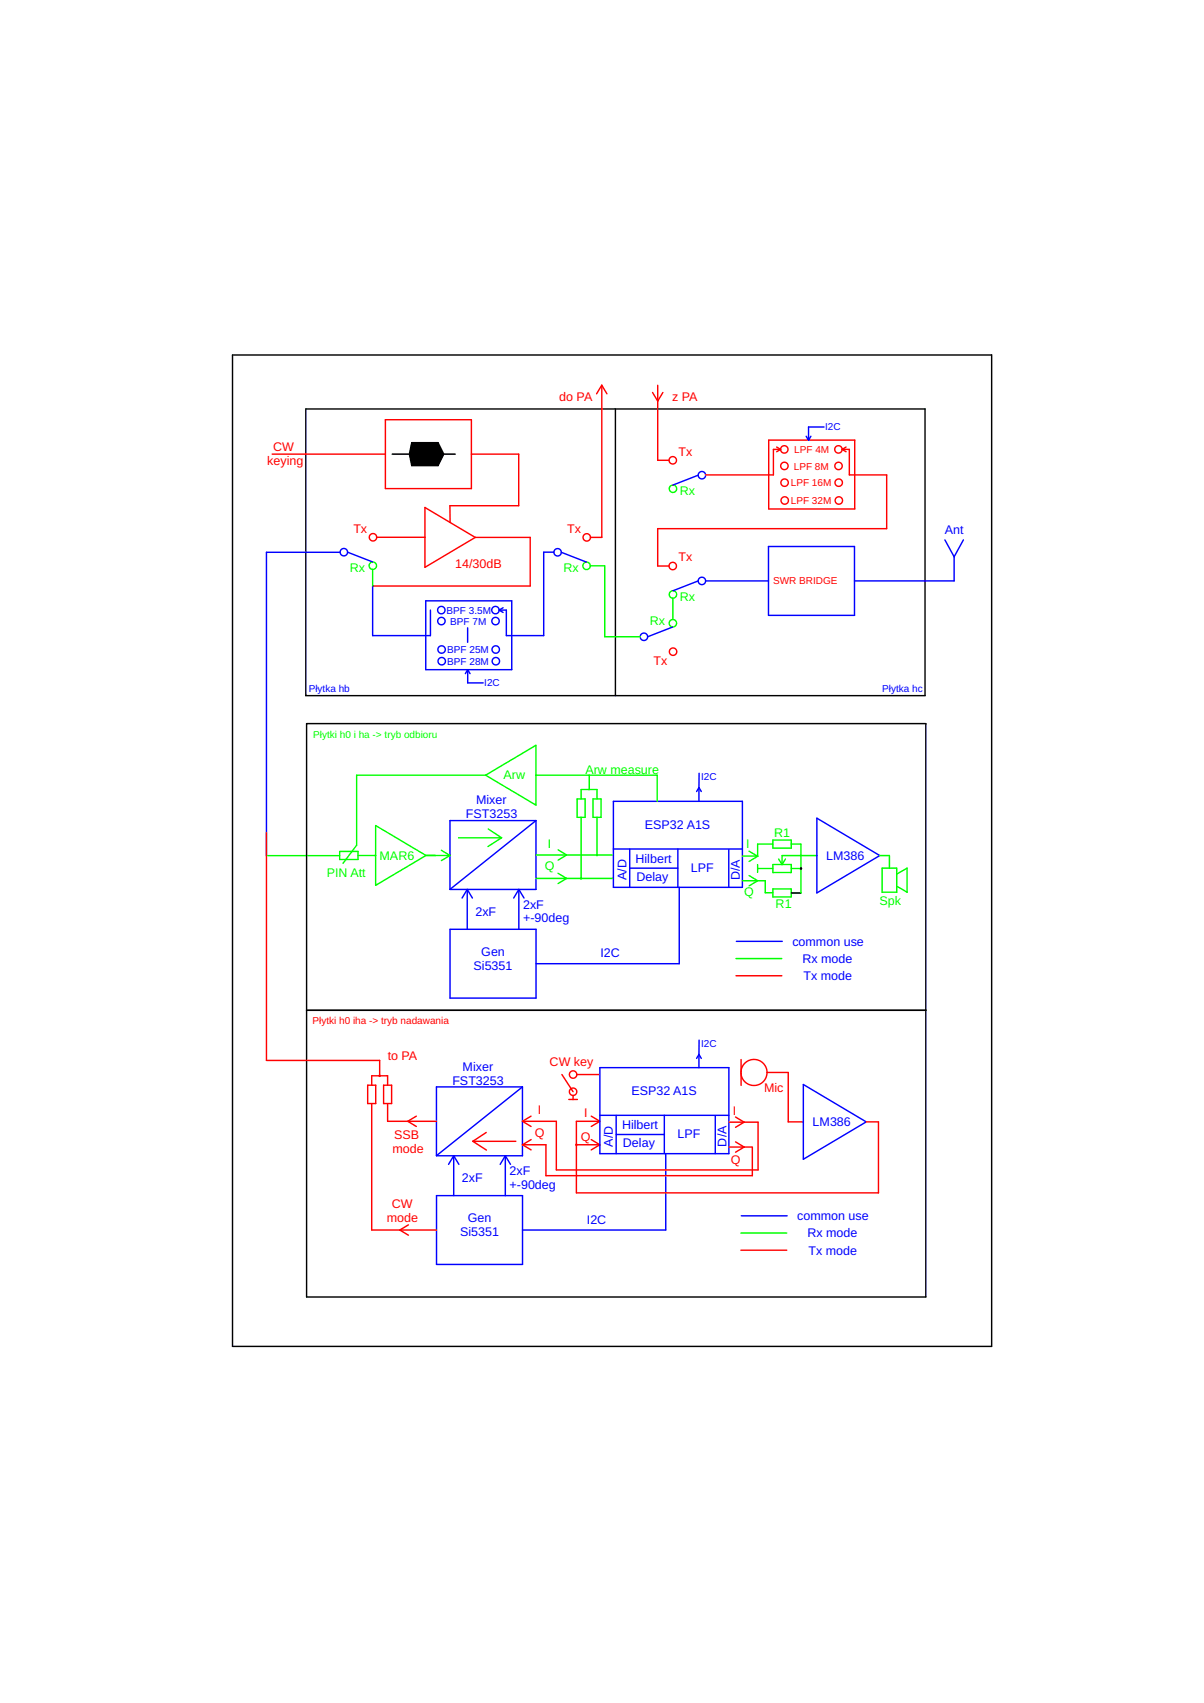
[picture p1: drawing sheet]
<svg xmlns="http://www.w3.org/2000/svg" width="210mm" height="297mm" viewBox="0 0 210 297" stroke-linecap="round" stroke-linejoin="round" font-family="sans-serif">
<g fill="none" stroke="#00f" stroke-width=".25">
<path d="M140.5 76.1l.5 .7M141.4 76.1l-.4 .7M143.7 74.5h-2.7v2.3M59.3 96.3h-12.8v52.9M60.6 96.3l4.4 1.7M96.6 96.3h-1.8v14.6h-6.5v-4.5h-1.3M97.9 96.3l4.4 1.7M121.7 82.9l-4.4 1.7M164.7 94.2l1.6 2.9M166.3 97.1v4.2h-17.3M168 94.2l-1.7 2.9M65 102.2v8.7h10v-4.5"/>
<path d="M74.2 104.8h15v12h-15zM81.5 109.5v2.5M81.5 116.8l-.4 .7M81.5 116.8l.4 .7M81.5 116.8v2.3h2.7M87 106.4l.7 .4M87.7 106l-.7 .4M117.3 109.4l-4.4 1.7M121.7 101.3l-4.4 1.7M123 101.3h11M134 107.3v-12h15v12M134 107.3h15"/>
<path d="M106.9 139.8h22.5v15h-22.5zM121.9 137.4l-.5 .7M121.9 137.4l.4 .7M121.9 137.4v2.3M121.9 134.9v2.5M81.5 155.1v7M81.5 155.1l-.9 1.5M81.5 155.1l.9 1.5M90.5 155.1v7M90.5 155.1l-.9 1.5M90.5 155.1l.9 1.5M93.4 143.1h-15v12"/>
<path d="M93.4 143.1v12h-14.9M93.4 143.1l-15 12M106.9 148.1h22.5M109.8 148.1v6.7M109.8 151.4h8.4M118.2 148.1v6.7M118.4 154.8v13.3h-24.9M127.1 148.2v6.6M142.4 142.7l11 6.5-11 6.5zM78.5 162.1h15v12h-15zM128.4 164.2h8M91.1 189.6h-15v12"/>
<path d="M91.1 189.6v12h-15M91.1 189.6l-15 12M104.6 194.5h22.5M104.6 186.2h22.5v15h-22.5zM107.4 194.5v6.7M107.4 197.9h8.4M115.8 194.5v6.7M121.9 183.9l-.5 .7M121.9 183.9l.4 .7M121.9 183.9v2.3M121.9 181.4v2.5M124.7 194.6v6.6"/>
<path d="M140.1 189.2l10.9 6.5-10.9 6.5zM76.1 208.5h15v12h-15zM79.1 201.6v6.9M79.1 201.6l-.9 1.5M79.1 201.6l.9 1.5M88.1 201.6v6.9M88.1 201.6l-.9 1.5M88.1 201.6l.9 1.5M116.1 201.2v13.3h-25M129.2 212.1h8"/>
<circle cx="59.9" cy="96.3" r=".65"/>
<circle cx="97.2" cy="96.3" r=".65"/>
<circle cx="122.4" cy="82.9" r=".65"/>
<circle cx="76.9" cy="106.4" r=".65"/>
<circle cx="77" cy="108.3" r=".65"/>
<circle cx="77" cy="113.3" r=".65"/>
<circle cx="77" cy="115.3" r=".65"/>
<circle cx="86.4" cy="106.4" r=".65"/>
<circle cx="86.4" cy="108.3" r=".65"/>
<circle cx="86.4" cy="113.3" r=".65"/>
<circle cx="86.4" cy="115.3" r=".65"/>
<circle cx="112.3" cy="111.1" r=".65"/>
<circle cx="122.4" cy="101.3" r=".65"/>
</g>
<g fill="none" stroke="#f00" stroke-width=".25">
<path d="M47.5 79.2h19.7M82.2 79.2h8.2v9h-12l.1 2.9M104.9 67.2l-.9 1.5M104.9 67.2l.9 1.5M104.9 67.2v26.5h-2M113.8 68.5l.9 1.5 .9-1.5M114.7 67.2v13.1h1.9M134 76.8h15v12h-15zM135.4 78l.7 .4M136.1 78.4l-.7 .4M136.1 78.4h-1.3v4.4h-11.8M146.8 78.4l.7 .4"/>
<path d="M146.8 78.4h1.3v4.4h6.5v9.4h-39.9v6.5h1.9M147.5 78l-.7 .4M65.7 93.7h8.4M67.2 85.2v-12h15v12M67.2 85.2h15M74.1 88.5l8.8 5.2-8.8 5.3zM82.9 93.7h9.5v8.5h-27.4M46.5 145.2v39.8h19.7v2.6M128.3 170.2h8M64.1 189.3h1.4v3.2h-1.4zM64.8 189.3v-1.7h2.8v1.7M64.8 192.5v22h11.3"/>
<path d="M66.9 189.3h1.4v3.2h-1.4zM67.6 192.5v3.1h8.5M72.6 194.7l-1.5 .9 1.5 .9M82.4 199.1h7.5M82.4 199.1l2.4 1.5M84.8 197.5l-2.4 1.6M91.1 199.7h4.1v5.4h36v-5M91.1 195.6h5.9v8.5h35.2v-8.4h-5.1M91.1 195.6l1.5 .9M91.1 199.7l1.5 .9M92.6 194.7l-1.5 .9M92.6 198.8l-1.5 .9"/>
<path d="M98 187.4l1.9 3M99.2 191.8h1.5M99.9 191.1v.7M100.5 199.7h4.1M100.6 187.4h3.8M103.1 198.8l1.5 .9-1.5 .9M103.1 194.7l1.5 .9M104.6 195.6h-4.1v12.5h52.7v-12.4h-2.2M104.6 195.6l-1.5 .9M128.2 194.8l1.5 .9-1.5 .9M128.2 199.2l1.5 .9-1.5 .9M129.2 184.8v4.5"/>
<path d="M133.7 187.1h3.7v8.6M137.4 195.7h2.7M71.2 213.6l-1.5 .9 1.5 .9M127.1 200.1h4M129.2 218.1h8"/>
<circle cx="136.7" cy="78.4" r=".65"/>
<circle cx="146.2" cy="78.4" r=".65"/>
<circle cx="65" cy="93.7" r=".65"/>
<circle cx="102.3" cy="93.7" r=".65"/>
<circle cx="117.3" cy="98.7" r=".65"/>
<circle cx="117.3" cy="80.3" r=".65"/>
<circle cx="136.7" cy="81.3" r=".65"/>
<circle cx="136.8" cy="84.2" r=".65"/>
<circle cx="136.8" cy="87.3" r=".65"/>
<circle cx="146.2" cy="81.3" r=".65"/>
<circle cx="146.2" cy="84.2" r=".65"/>
<circle cx="146.2" cy="87.3" r=".65"/>
<circle cx="117.3" cy="113.7" r=".65"/>
<circle cx="66.2" cy="187.6" r=".1"/>
<circle cx="99.9" cy="190.4" r=".65"/>
<circle cx="99.9" cy="187.4" r=".65"/>
<circle cx="100.5" cy="199.7" r=".1"/>
<circle cx="131.4" cy="187.1" r="2.27"/>
</g>
<g fill="none" stroke="#0f0" stroke-width=".25">
<path d="M65 99.3v2.9M102.9 98.7h2.5v12.4h6.2M117.3 104.3v3.8M84.7 135.2l8.7-5.2v10.4zM84.7 135.2h-22.5v12.2l-2.4 3.2M93.4 135.2h21.2v4.6M100.6 139.4h1.4v3.2h-1.4zM101.3 139.4v-1.7h2.8v1.7M102.7 135.2v2.5M103.4 139.4h1.4v3.2h-1.4zM46.5 149.2h12.7M59.2 148.5v1.4h3.2v-1.4"/>
<path d="M59.2 148.5h3.2M62.4 149.2h3.1M65.5 144l8.8 5.2-8.8 5.2zM74.3 149.2h4.1M77 148.3l1.5 .9M78.5 149.2l-1.5 .9M79.9 146.1h7.5M85.1 144.6l2.3 1.5M87.4 146.1l-2.3 1.6M93.4 153.2h13.5M93.4 149.1h13.5M97.3 152.3l1.5 .9-1.5 .9"/>
<path d="M97.3 148.2l1.5 .9-1.5 .9M101.3 142.6v10.6M104.1 142.6v6.5M129.4 153.6h4v2.1h1.3M129.4 149.3h2.7M130.6 148.5l1.5 .9M130.6 152.7l1.5 .9-1.5 .9M132.1 150.8v1.4M132.1 149.4l-1.5 .9M132.1 151.5h2.6M134.7 147.2h-2.6v2.2M134.7 146.5h3.2v1.4h-3.2z"/>
<path d="M134.7 150.8h3.2v1.4h-3.2zM134.7 155h3.2v1.4h-3.2zM135.7 149.8l.6 1M136.9 149.8l-.6 1M137.9 147.2h1.7v8.5h-1.7M137.9 151.5h1.7M142.4 149.2h-6.1v1.6M153.4 149.2h1.7v2.2M153.8 151.4h2.5v4.2h-2.5zM156.3 152.5l1.8-1.1v4.2l-1.8-1M128.3 167.2h8M129.2 215.1h8"/>
<circle cx="65" cy="98.7" r=".65"/>
<circle cx="102.3" cy="98.7" r=".65"/>
<circle cx="117.3" cy="85.2" r=".65"/>
<circle cx="117.3" cy="108.7" r=".65"/>
<circle cx="117.3" cy="103.7" r=".65"/>
<circle cx="101.3" cy="153.2" r=".1"/>
<circle cx="104.1" cy="149.1" r=".1"/>
</g>
<g fill="none" stroke="#000" stroke-width=".25">
<path d="M40.5 61.9h132.4v172.9h-132.4zM53.3 71.3h108v50h-108zM68.4 79.2h3M71.4 79.2l.4 2h4.6l1-2M71.4 79.2l.4-2h4.6l1 2M77.4 79.2h2M107.3 71.3v50M53.4 126.2h108v100h-108zM137.9 155.7h1.7M158.1 155.6h.1M53.4 176.2h108"/>
<circle cx="139.6" cy="151.5" r=".1"/>
</g>
<path d="M71.8 77.2h4.6l1 2-1 2h-4.6l-.4-2z" fill-rule="evenodd" fill="#000"/>
<g font-size="2.2" fill="#f00">
<text x="97.5" y="70">do PA</text>
<text x="117.2" y="70">z PA</text>
<text x="46.6" y="81.1">keying</text>
<text x="47.6" y="78.7">CW</text>
<text x="118.3" y="79.5">Tx</text>
<text x="61.6" y="92.9">Tx</text>
<text x="98.9" y="92.9">Tx</text>
<text x="79.4" y="99">14/30dB</text>
<text x="118.3" y="97.9">Tx</text>
<text x="113.9" y="116">Tx</text>
<text x="67.6" y="184.8">to PA</text>
<text x="95.8" y="185.9">CW key</text>
<text x="133.2" y="190.4">Mic</text>
<text x="93.7" y="194.3">I</text>
<text x="101.9" y="194.8">I</text>
<text x="127.8" y="194.4">I</text>
<text x="68.4" y="201.1">mode</text>
<text x="68.7" y="198.6">SSB</text>
<text x="93.2" y="198.2">Q</text>
<text x="101.3" y="199.1">Q</text>
<text x="127.4" y="202.9">Q</text>
<text x="67.4" y="213.1">mode</text>
<text x="68.3" y="210.6">CW</text>
</g>
<g font-size="2.2" fill="#0f0">
<text x="118.5" y="86.4">Rx</text>
<text x="61" y="99.8">Rx</text>
<text x="98.2" y="99.8">Rx</text>
<text x="118.5" y="104.8">Rx</text>
<text x="113.3" y="109.1">Rx</text>
<text x="87.8" y="136">Arw</text>
<text x="102.1" y="135">Arw measure</text>
<text x="66.2" y="150">MAR6</text>
<text x="95.5" y="147.9">I</text>
<text x="130.1" y="148">I</text>
<text x="135" y="146">R1</text>
<text x="57" y="153">PIN Att</text>
<text x="95" y="151.8">Q</text>
<text x="129.8" y="156.2">Q</text>
<text x="135.2" y="158.4">R1</text>
<text x="153.4" y="157.8">Spk</text>
</g>
<g font-size="2.2" fill="#00f">
<text x="164.7" y="93.2">Ant</text>
<text x="81.2" y="142.7">FST3253</text>
<text x="83" y="140.3">Mixer</text>
<text x="112.4" y="144.6">ESP32 A1S</text>
<text x="144" y="150">LM386</text>
<text x="109.2" y="153.5" transform="rotate(-90 109.2 153.5)">A/D</text>
<text x="110.8" y="150.5">Hilbert</text>
<text x="111" y="153.6">Delay</text>
<text x="120.5" y="152">LPF</text>
<text x="129" y="153.5" transform="rotate(-90 129 153.5)">D/A</text>
<text x="82.9" y="159.8">2xF</text>
<text x="91.2" y="158.5">2xF</text>
<text x="91.2" y="160.9">+-90deg</text>
<text x="83.9" y="166.7">Gen</text>
<text x="104.7" y="167">I2C</text>
<text x="138.1" y="164.9">common use</text>
<text x="139.9" y="168">Rx mode</text>
<text x="82.6" y="169.1">Si5351</text>
<text x="140.1" y="171">Tx mode</text>
<text x="78.9" y="189.2">FST3253</text>
<text x="80.7" y="186.7">Mixer</text>
<text x="110.1" y="191.1">ESP32 A1S</text>
<text x="108.4" y="196.9">Hilbert</text>
<text x="141.7" y="196.4">LM386</text>
<text x="106.9" y="200" transform="rotate(-90 106.9 200)">A/D</text>
<text x="108.6" y="200.1">Delay</text>
<text x="118.1" y="198.5">LPF</text>
<text x="126.7" y="200" transform="rotate(-90 126.7 200)">D/A</text>
<text x="80.5" y="206.2">2xF</text>
<text x="88.8" y="204.9">2xF</text>
<text x="88.8" y="207.3">+-90deg</text>
<text x="80.2" y="215.6">Si5351</text>
<text x="81.6" y="213.2">Gen</text>
<text x="102.3" y="213.4">I2C</text>
<text x="139" y="212.8">common use</text>
<text x="140.8" y="215.8">Rx mode</text>
<text x="140.9" y="218.8">Tx mode</text>
</g>
<g font-size="1.7" fill="#00f">
<text x="143.9" y="75.1">I2C</text>
<text x="77.9" y="107">BPF 3.5M</text>
<text x="78" y="113.9">BPF 25M</text>
<text x="78.5" y="109">BPF 7M</text>
<text x="78" y="115.9">BPF 28M</text>
<text x="84.4" y="119.7">I2C</text>
<text x="53.8" y="120.7">Płytka hb</text>
<text x="153.8" y="120.7">Płytka hc</text>
<text x="122.2" y="136">I2C</text>
<text x="122.2" y="182.6">I2C</text>
</g>
<g font-size="1.7" fill="#f00">
<text x="138.4" y="81.9">LPF 8M</text>
<text x="138.5" y="79">LPF 4M</text>
<text x="137.9" y="84.8">LPF 16M</text>
<text x="137.9" y="87.9">LPF 32M</text>
<text x="134.8" y="101.9">SWR BRIDGE</text>
<text x="54.5" y="178.7">Płytki h0 iha -&gt; tryb nadawania</text>
</g>
<text font-size="1.7" fill="#0f0" x="54.6" y="128.7">Płytki h0 i ha -&gt; tryb odbioru</text>
</svg>
